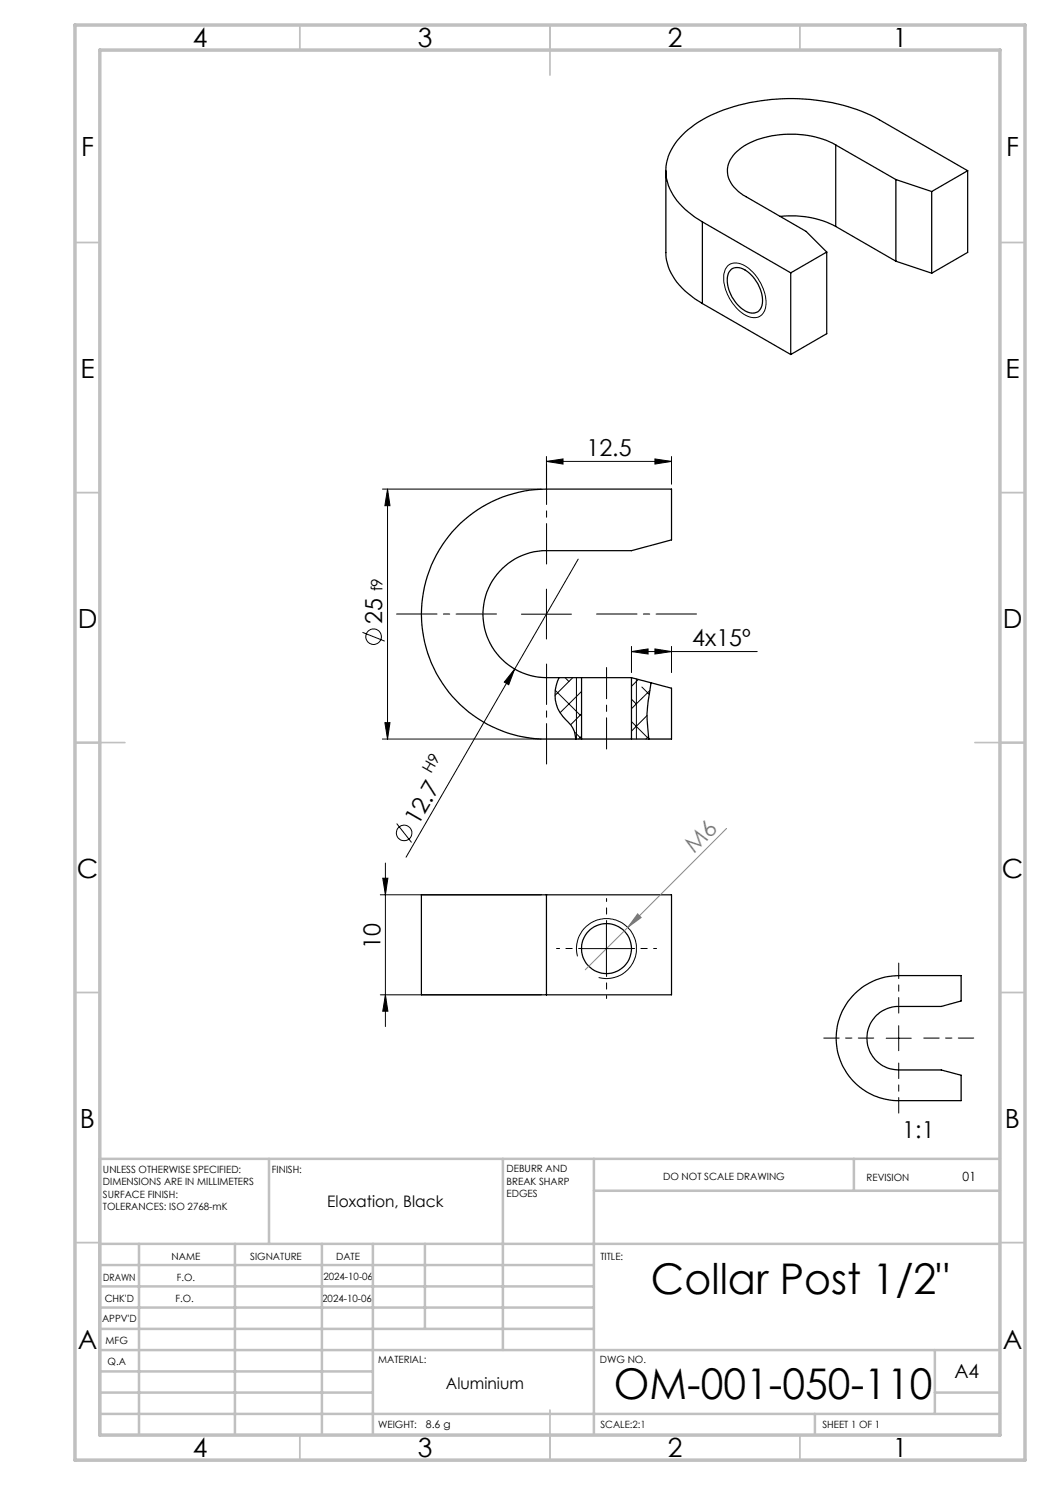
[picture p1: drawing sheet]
<svg xmlns="http://www.w3.org/2000/svg" width="210mm" height="297mm" viewBox="0 0 210 297" stroke-linecap="round" stroke-linejoin="round" font-family="sans-serif">
<g fill="none" stroke="#000" stroke-width=".2">
<path d="M145.6 53.2a3.1 3.1 0 0 1 3.9 .3 9.1 9.1 0 0 1 3.6 8.1 2.45 2.45 0 0 1-3.9 1.5 9 9 0 0 1-4.4-8.3l.3-.9zM76.5 97.8h31.8M77.5 97.8v50M77.5 97.8l.5 3.3h-1zM109.3 92.3l3.3-.5v1zM109.3 91.3v5.5M109.3 92.3h25M131 91.8l3.3 .5-3.3 .5zM134.3 91.3v5.5M109.3 117.8v10M115.6 111.8l-12.7 22M72.5 126.5l4.4 1.7"/>
<path d="M102.9 133.8l-1.2 3.1-.8-.5zM102.9 133.8l-21.7 37.6M104.3 122.8h10M111.1 138.1l4.9 4.9M113 135.5l.8 .8M114.5 135.5l-3.5 3.6M115.3 135.5v12.3M116.3 138.3l-4.3 4.3M126.3 130.3l3.3-.5v1zM126.3 129.3v5.2M126.3 130.3h25.1M126.3 139.8l.9 1"/>
<path d="M127.3 135.8v12M127.7 135.9l-1.4 1.4M128.4 137.4l1.5 1.5M130 138.1l-3.7 3.6M131 129.8l3.3 .5-3.3 .5zM134.3 129.3v5.2M76.5 147.8h31.8M77 144.5h1l-.5 3.3zM114.9 146.4l1.4 1.4M116.3 142.8l-2.2 2.2M116.3 147.2l-.6 .6M126.3 144.3l3.2 3.2"/>
<path d="M129.4 143.1l-3.1 3.1M129.7 147.3l-.5 .5M76.1 179h32.2M76.6 175.6h1l-.5 3.4zM77.1 172.6v32.7M79.3 164.7l3 3.8M76.1 199h32.2M77.1 199l.5 3.2h-1zM115.5 191.3a6 6 0 0 1 5.3-7.6 6 6 0 0 1 6.5 6.5 6 6 0 0 1-7.6 5.3M116.3 189.7h10M121.3 184.7v10M177.2 207.6h5"/>
<path d="M179.7 205.1v5"/>
<circle cx="74.7" cy="127.3" r="1.55"/>
<circle cx="80.8" cy="166.6" r="1.55"/>
</g>
<g fill="none" stroke="#000" stroke-width=".25">
<path d="M133.2 34.1v16.4a11.1 11.1 0 0 0 5.1 8.7l2.2 1.5M167.1 29a19.8 19.8 0 0 0-18.2 .1 6 6 0 0 0-3.4 5.6 6.4 6.4 0 0 0 3.7 4.6l12 7 4.1 4.1M167.1 29l12.1 6.9M167.1 29v16.3M179.2 35.9l7.1 2.4M179.2 35.9v16.3M186.3 38.3v16.3M193.5 34.1l-17.6-10.1a38.9 38.9 0 0 0-24.9-3.6 27.7 27.7 0 0 0-14 6.1 10.1 10.1 0 0 0-3.7 9.3 12.9 12.9 0 0 0 6.4 8.1l.8 .5M193.5 34.1l-7.2 4.2M193.5 34.1v16.4l-7.2 4.1M140.5 44.4v16.3M140.5 44.4l17.7 10.2"/>
<path d="M146.2 53.9a2.67 2.67 0 0 1 3.5 .6 7.2 7.2 0 0 1 2.6 6.9 2.09 2.09 0 0 1-3.3 .8 7.5 7.5 0 0 1-3.4-7.1zM156 43.3a19.3 19.3 0 0 1 11.1 2M158.2 54.6v16.3M165.3 50.4l-7.1 4.2M165.3 50.4v16.3l-7.1 4.2M167.1 45.3l12.1 6.9M179.2 52.2l7.1 2.4M140.5 60.7l17.7 10.2M111.8 135.5a7.2 7.2 0 0 0 1.9 9 4.7 4.7 0 0 1 1.4 3.3M116.3 135.5h-7a12.7 12.7 0 0 1-12.7-12.7 12.7 12.7 0 0 1 12.7-12.7h17l8-2.1v-10.2h-25a25 25 0 0 0-25 25 25 25 0 0 0 25 25h7M116.3 135.5h10M116.3 135.5v12.3"/>
<path d="M126.3 135.5v12.3M126.3 135.5l3.9 1.1M130.2 136.6a31 31 0 0 0-.4 11.2M130.2 136.6l4.1 1.1v10.1h-8M116.3 147.8h10M109.3 179h-25v20h25M109.3 179h25v20h-25M109.3 179v20M170.7 199a12.5 12.5 0 0 1 9-3.9h12.5v5.1l-4 1.1h-8.5a6.4 6.4 0 0 0-6.3 6.3 6.4 6.4 0 0 0 6.3 6.4h8.5l4 1v5.1h-12.5a12.5 12.5 0 0 1-11.5-7.6 12.5 12.5 0 0 1 2.5-13.5z"/>
<circle cx="121.3" cy="189.7" r="5"/>
</g>
<path d="M145.3 165.7l-19.7 19.8M125.6 185.5l-8.5 8.5M127.5 182.8l.7 .7-2.6 2z" fill="none" stroke="#808080" stroke-width=".2"/>
<path d="M121.3 149.8v-16.3" fill="none" stroke="#000" stroke-width=".2" stroke-dasharray="15.2 1.3 1.3 1.3" stroke-dashoffset="9"/>
<path d="M174.7 207.6h-10M179.7 202.6v-10M179.7 212.6v10M184.7 207.6h10" fill="none" stroke="#000" stroke-width=".2" stroke-dasharray="15.2 1.3 1.3 1.3" stroke-dashoffset="12.1"/>
<g fill="none" stroke="#c0c0c0" stroke-width=".35">
<path d="M60 5v5M110 5v10M160 5v5M15 48.5h5M200 48.5h5M15 98.5h5M200 98.5h5M15 148.5h10M195 148.5h10M15 198.5h5M200 198.5h5M15 248.5h5"/>
<path d="M200 248.5h5M60 287v5M110 282v10M160 287v5"/>
</g>
<g fill="none" stroke="#c0c0c0" stroke-width=".5">
<path d="M53.8 231.8v17M100.6 231.8v38.2M118.8 231.8v55.2M118.8 238.2h81.2M170.8 231.8v6.4M200 231.8h-180v55.2M20 248.8h180M20 257.3h98.8M20 253h98.8M27.8 248.8v38.2M47 248.8v38.2M64.4 248.8v38.2"/>
<path d="M74.6 248.8v38.2M85 248.8v17M20 265.8h98.8M20 261.5h98.8M20 278.5h54.6M20 274.3h54.6M20 270h180M187 278.5h13M187 270v12.8M20 282.8h180M163 282.8v4.2"/>
</g>
<path d="M15 5h190v287h-190zM20 10h180v277h-180z" fill="none" stroke="#c0c0c0" stroke-width=".7"/>
<path d="M116.3 189.7h-5M121.3 184.7v-5M121.3 194.7v5M126.3 189.7h5" fill="none" stroke="#000" stroke-width=".2" stroke-dasharray="15.2 1.3 1.3 1.3" stroke-dashoffset="14.6"/>
<path d="M109.3 112.8v-20M99.3 122.8h-20M109.3 132.8v20M119.3 122.8h20" fill="none" stroke="#000" stroke-width=".2" stroke-dasharray="15.2 1.3 1.3 1.3" stroke-dashoffset="7.1"/>
<g fill="#000">
<path d="M102.9 133.8l-1.2 3.1-.8-.5z"/>
<path d="M131 91.8l3.3 .5-3.3 .5zM109.3 92.3l3.3-.5v1z"/>
<path d="M126.3 130.3l3.3-.5v1zM131 129.8l3.3 .5-3.3 .5z"/>
<path d="M77 144.5h1l-.5 3.3zM77.5 97.8l.5 3.3h-1zM76.6 175.6h1l-.5 3.4zM77.1 199l.5 3.2h-1z"/>
</g>
<path d="M127.5 182.8l.7 .7-2.6 2z" fill="#808080"/>
<g font-size="8.5">
<text x="130.2" y="258.8">Collar Post 1/2&quot;</text>
<text x="122.7" y="279.7">OM-001-050-110</text>
</g>
<g font-size="5.3">
<text x="38.5" y="9.5">4</text>
<text x="83.5" y="9.5">3</text>
<text x="133.6" y="9.5">2</text>
<text x="178.6" y="9.5">1</text>
<text x="16.2" y="31.3">F</text>
<text x="201.2" y="31.3">F</text>
<text x="16.1" y="75.5">E</text>
<text x="201.1" y="75.5">E</text>
<text x="15.5" y="125.5">D</text>
<text x="200.5" y="125.5">D</text>
<text x="15.4" y="175.5">C</text>
<text x="200.4" y="175.5">C</text>
<text x="16" y="225.5">B</text>
<text x="201" y="225.5">B</text>
<text x="15.5" y="269.8">A</text>
<text x="200.5" y="269.8">A</text>
<text x="38.5" y="291.5">4</text>
<text x="83.5" y="291.5">3</text>
<text x="133.6" y="291.5">2</text>
<text x="178.6" y="291.5">1</text>
</g>
<g font-size="4.7">
<text x="117.3" y="91.3">12.5</text>
<text x="76.4" y="124.8" transform="rotate(-90 76.4 124.8)">25</text>
<text x="138.4" y="129.3">4x15º</text>
<text x="83.6" y="165.2" transform="rotate(-60 83.6 165.2)">12.7</text>
<text x="76.1" y="189.7" transform="rotate(-90 76.1 189.7)">10</text>
<text x="180.5" y="227.7">1:1</text>
</g>
<text font-size="4.7" fill="#808080" x="138.9" y="170.7" transform="rotate(-45 138.9 170.7)">M6</text>
<text font-size="3.9" x="190.9" y="275.5">A4</text>
<g font-size="3.2">
<text x="65.5" y="241.4">Eloxation, Black</text>
<text x="89.2" y="277.9">Aluminium</text>
</g>
<g font-size="3.1">
<text x="76.5" y="118.3" transform="rotate(-90 76.5 118.3)">f9</text>
<text x="86.2" y="154.8" transform="rotate(-60 86.2 154.8)">H9</text>
</g>
<text font-size="2.5" x="192.5" y="236.1">01</text>
<text font-size="2.1" x="85.2" y="285.6">8.6 g</text>
<g font-size="2">
<text x="20.6" y="234.6">UNLESS OTHERWISE SPECIFIED:</text>
<text x="20.6" y="237.1">DIMENSIONS ARE IN MILLIMETERS</text>
<text x="20.6" y="239.6">SURFACE FINISH:</text>
<text x="54.4" y="234.6">FINISH:</text>
<text x="101.3" y="234.5">DEBURR AND</text>
<text x="101.3" y="237">BREAK SHARP</text>
<text x="101.3" y="239.5">EDGES</text>
<text x="132.6" y="236">DO NOT SCALE DRAWING</text>
<text x="173.3" y="236.2">REVISION</text>
<text x="20.6" y="242.1">TOLERANCES: ISO 2768-mK</text>
<text x="34.3" y="252">NAME</text>
<text x="50" y="251.9">SIGNATURE</text>
<text x="67.2" y="251.9">DATE</text>
<text x="120.1" y="251.9">TITLE:</text>
<text x="20.6" y="256.1">DRAWN</text>
<text x="35.3" y="256.1">F.O.</text>
<text x="64.7" y="255.9">2024-10-06</text>
<text x="20.9" y="260.3">CHK'D</text>
<text x="35.1" y="260.3">F.O.</text>
<text x="64.5" y="260.3">2024-10-06</text>
<text x="20.4" y="264.4">APPV'D</text>
<text x="21.1" y="268.8">MFG</text>
<text x="21.5" y="273">Q.A</text>
<text x="75.6" y="272.5">MATERIAL:</text>
<text x="120" y="272.5">DWG NO.</text>
<text x="75.6" y="285.5">WEIGHT:</text>
<text x="120.1" y="285.6">SCALE:2:1</text>
<text x="164.5" y="285.6">SHEET 1 OF 1</text>
</g>
</svg>
